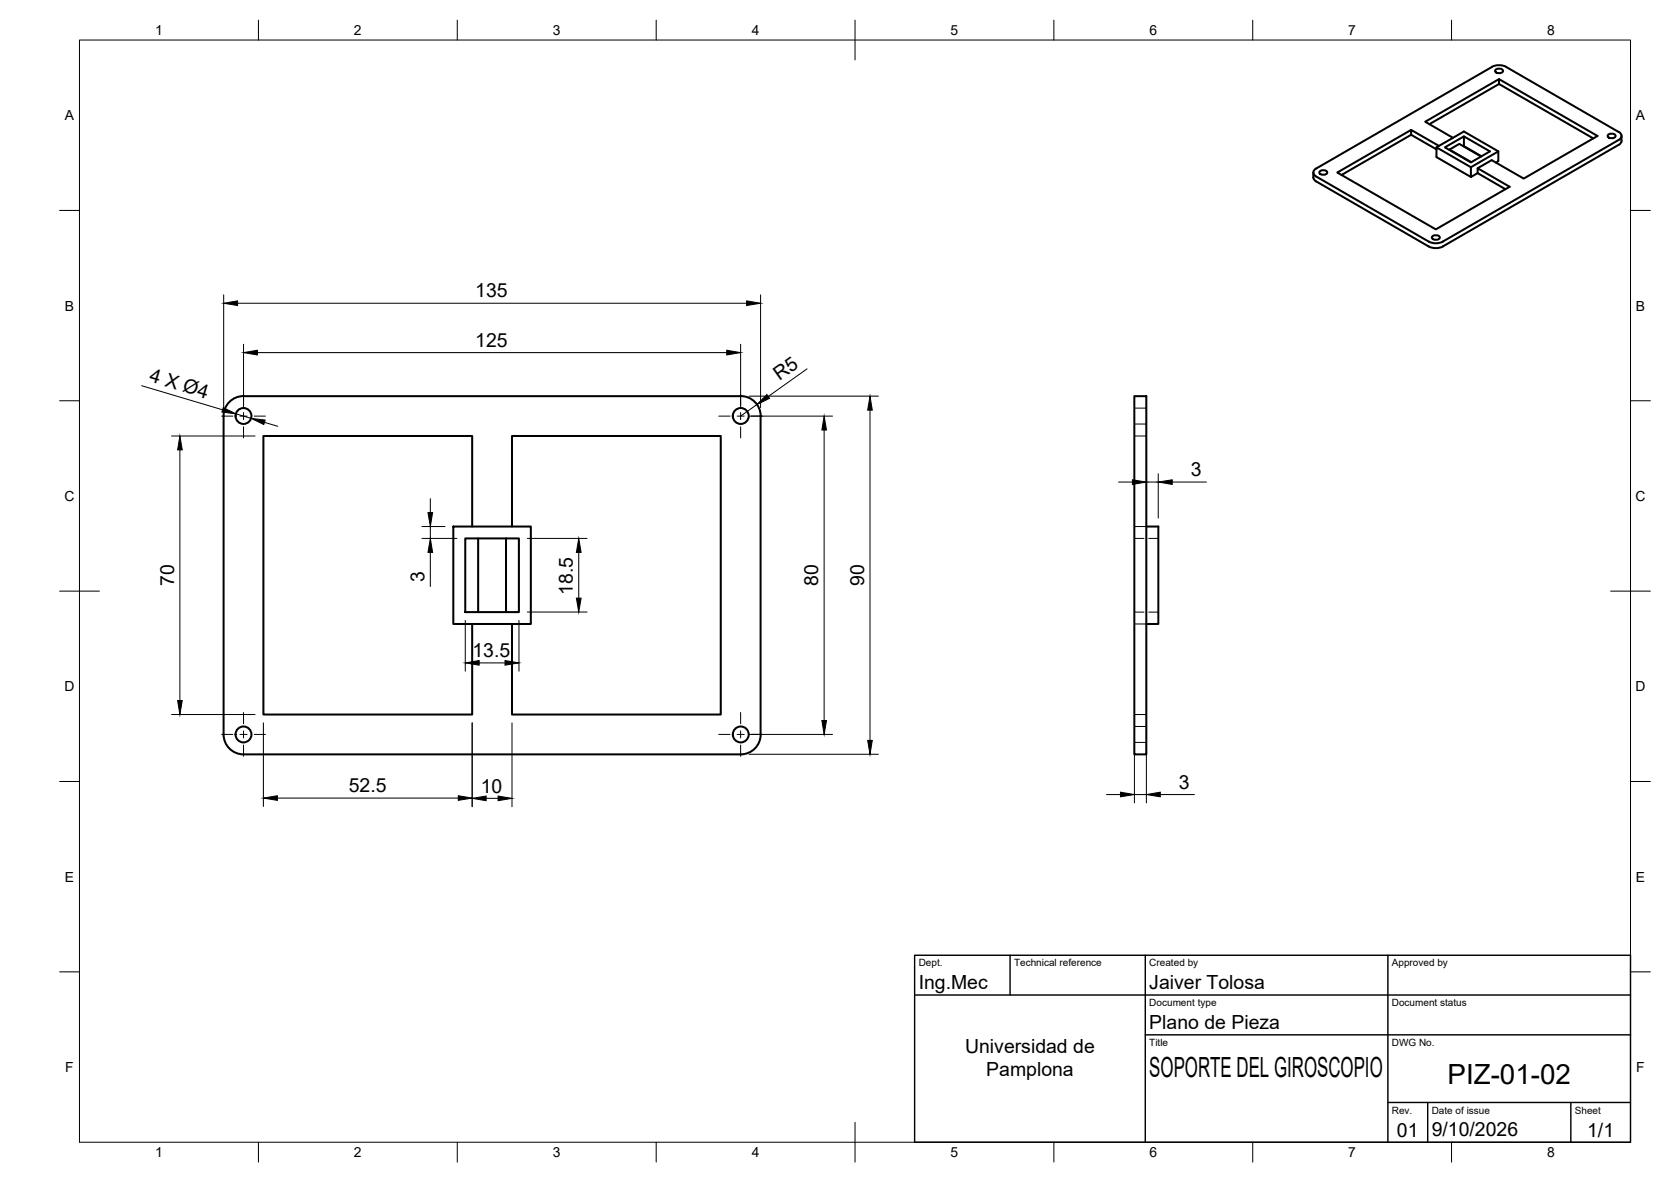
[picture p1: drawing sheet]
<svg xmlns="http://www.w3.org/2000/svg" width="420mm" height="297mm" viewBox="0 0 420 297" stroke-linecap="round" stroke-linejoin="round" font-family="sans-serif">
<!-- layer: Visible -->
<g fill="none" stroke="#000" stroke-width=".51">
<path d="M376 17.6l.9-.4a.73 .73 0 0 1 1 .8l-1 .4a.73 .73 0 0 1-.9-.8zM376.9 19.9l-18.5 10.7 6.9 4M354.8 32.6l-18.5 10.8 24.7 14.2 18.6-10.7-8.1-4.6v1.2M354.8 33.9l6.4 3.6M359.4 31.2l17.5-10.1v-1.2l24.8 14.3-18.6 10.7-8-4.7-3.6 2.1M361.2 37l6.9-4 8.6 5v2.5l-.6 .4M361.8 36.7l-7-4.1v1.3l-17.5 10.1M364.5 37.7l5.4 3.1M364.5 37.6l2.4-1.4 5.5 3.1M368.1 34.3l-4.8 2.7 6.5 3.8 4.8-2.8-6.5-3.7-.1 2.5M368.1 36.7l4.4 2.6M376.7 38l-6.9 4v2.5l1.7-1"/>
<path d="M376.9 21.1l23.7 13.7M404.3 33.9l.9-.3a.73 .73 0 0 1 1 .8l-1 .3a.73 .73 0 0 1-.9-.8zM407 33.2l-28.3-16.4a3.9 3.9 0 0 0-3.5 0l-44.2 25.5M407 36.4l-44.2 25.5M407 35.2l-44.2 25.5M407 33.1a1.08 1.08 0 0 1 .7 1.1 1.08 1.08 0 0 1-.7 1M407.7 34.2v1.5l-.7 .7M330.2 43.4l.1 1.5 .7 .7 28.3 16.3a3.9 3.9 0 0 0 3.5 0M331 42.3a1.08 1.08 0 0 0-.8 1 1.08 1.08 0 0 0 .8 1.1l28.3 16.3a3.9 3.9 0 0 0 3.5 0M331.8 43.1l.9-.3a.73 .73 0 0 1 1 .8l-1 .3a.73 .73 0 0 1-.9-.8zM360.1 59.5l.9-.4a.73 .73 0 0 1 1 .8l-1 .4a.73 .73 0 0 1-.9-.8zM369.8 42l-8.6-5v2.5l8.6 5"/>
<path d="M371.5 43.5l7 4M61.2 99.6h125M61.2 99.5a5 5 0 0 0-5 5v80.1a5 5 0 0 0 5 5h125.1a5 5 0 0 0 5-5M186.3 99.5a5 5 0 0 1 5 5M285.2 99.6h3v90h-3zM191.2 104.5v80.1M114 132.3h19.5v24.5h-19.5zM117 135.3h13.5v18.5h-13.5zM118.7 132.3v-22.7h-52.5v70h52.5v-22.8M120.2 135.3v18.5M127.2 135.3v18.5M128.7 132.3v-22.7h52.5v70h-52.5v-22.8"/>
<path d="M288.2 132.3h3.1v24.5h-3.1"/>
<circle cx="61.2" cy="104.5" r="2"/>
<circle cx="186.3" cy="104.5" r="2"/>
<circle cx="61.2" cy="184.6" r="2"/>
<circle cx="186.3" cy="184.6" r="2"/>
</g>
<!-- layer: Hidden -->
<path d="M285.2 109.6h3M285.2 102.6h3M285.2 106.6h3M285.2 135.3h2.4M285.2 132.3h3M288.8 135.3h2.5M285.2 153.8h2.4M285.2 156.8h3M288.8 153.8h2.5M285.2 179.6h3M285.2 182.6h3M285.2 186.6h3" fill="none" stroke="#000" stroke-width=".25"/>
<!-- layer: BORDER -->
<g fill="none" stroke="#000" stroke-width=".25">
<path d="M20 10.1h390v276.9h-390zM65 5.1v5M115 5.1v5M165 5.1v5M215 5.1v10M265 5.1v5M315 5.1v5M365 5.1v5M15 52.9h5M410 52.9h5M15 100.7h5M410 100.7h5"/>
<path d="M15 148.6h10M405 148.6h10M15 196.4h5M410 196.4h5M15 244.2h5M410 244.2h5M65 287v5M115 287v5M165 287v5M215 282.1v9.9M265 287v5M315 287v5"/>
<path d="M365 287v5"/>
</g>
<!-- layer: TITLEBLOCK -->
<path d="M230 240.1h180v46.9h-180zM230 250h180M254 240.1v9.9M288 240.1v46.9M349 240.1v46.9M288 260.1h122M349 277.1h61M359 277.1v9.9M395 277.1v9.9" fill="none" stroke="#000" stroke-width=".36"/>
<!-- layer: Smart Centers -->
<g fill="none" stroke="#000" stroke-width=".25">
<path d="M61.2 99.1v2.8M186.2 99.1v2.8M55.7 104.6h2.8M60.3 104.6h1.8M61.2 103.7v1.8M61.2 107.2v2.9M63.9 104.6h2.8M180.7 104.6h2.9M185.3 104.6h1.8M186.2 103.7v1.8M186.2 107.2v2.9M188.9 104.6h2.8"/>
<path d="M61.2 179.1v2.8M186.2 179.1v2.8M55.7 184.6h2.8M60.3 184.6h1.8M61.2 183.7v1.7M61.2 187.2v2.9M63.9 184.6h2.8M180.7 184.6h2.9M185.3 184.6h1.8M186.2 183.7v1.7M186.2 187.2v2.9M188.9 184.6h2.8"/>
</g>
<!-- layer: FD_Dimensions -->
<g fill="none" stroke="#000" stroke-width=".25">
<path d="M56.2 74.1v28.4M59.7 76.2h128M191.2 74.1v28.4M35.6 96.9l20.4 6.1M61.2 86.5v16M64.7 88.6h118M186.2 86.5v16M188.3 99.6h32.6M202.9 92.7l-9.7 6.9M43.1 109.6h21M45.2 113.1v63M59.3 104l3.9 1.1"/>
<path d="M66.5 106.1l3.3 1M188.3 104.6h21M190.3 101.7l-4.1 2.9M207.2 108.1v73M218.8 103.1v83M291.2 119v11.2M106.1 135.3h8.8M106.1 132.3h5.8M108.2 125.3v3.5M108.2 132.3v3M108.2 138.8v8.6M132.6 135.3h15"/>
<path d="M145.5 138.8v11.5M281.2 121.1h3.5M288.2 121.1h3M294.7 121.1h8.6M117 155.9v12.8M130.5 155.9v12.8M132.6 153.8h15M43.1 179.6h21M120.5 166.6h6.5M66.2 181.7v21M118.7 181.7v21M128.7 181.7v21"/>
<path d="M188.3 189.6h32.6M188.3 184.6h21M278.2 199.7h3.5M285.2 186.7v15.1M285.2 199.7h3M288.2 186.7v15.1M291.7 199.7h8.6M69.7 200.6h45.5M122.2 200.6h3"/>
</g>
<g fill="#000" stroke="#000" stroke-width=".25">
<path d="M56.2 76.2l3.5-.6v1.2zM187.7 75.6l3.5 .6-3.5 .6zM61.2 88.6l3.5-.6v1.2zM182.7 88l3.5 .6-3.5 .6zM192.8 99.2l.7 .9-3.2 1.6zM45.2 109.6l.6 3.5h-1.1zM56.1 102.4l3.2 1.6-3.5-.4zM63.2 105.1l3.5 .5-.4 1.1zM207.2 104.6l.6 3.5h-1.1zM218.8 99.6l.5 3.5h-1.1zM107.6 128.8h1.2l-.6 3.5zM108.2 135.3l.6 3.5h-1.2z"/>
<path d="M145.5 135.3l.6 3.5h-1.2zM284.7 120.6l3.5 .5-3.5 .6zM291.2 121.1l3.5-.5v1.1zM144.9 150.3h1.2l-.6 3.5zM44.7 176.1h1.1l-.6 3.5zM117 166.6l3.5-.6v1.2zM127 166l3.5 .6-3.5 .6zM66.2 200.6l3.5-.6v1.1zM115.2 200l3.5 .6-3.5 .5zM206.7 181.1h1.1l-.6 3.5zM218.2 186.1h1.1l-.5 3.5zM281.7 199.1l3.5 .6-3.5 .5z"/>
<path d="M288.2 199.7l3.5-.6v1.1zM118.7 200.6l3.5-.5v1.1zM125.2 200.1l3.5 .5-3.5 .6z"/>
</g>
<g font-size="7">
<text x="289" y="270.6">SOPORTE DEL GIROSCOPIO</text>
<text x="364" y="272.3">PIZ-01-02</text>
</g>
<g font-size="4.9">
<text x="119.5" y="74.7">135</text>
<text x="119.5" y="87.2">125</text>
<text x="37.4" y="95.8" transform="rotate(17 37.4 95.8)">4 X Ø4</text>
<text x="196" y="95.8" transform="rotate(-36 196 95.8)">R5</text>
<text x="299.4" y="119.7">3</text>
<text x="43.8" y="147.3" transform="rotate(-90 43.8 147.3)">70</text>
<text x="106.7" y="146.2" transform="rotate(-90 106.7 146.2)">3</text>
<text x="144.1" y="149.5" transform="rotate(-90 144.1 149.5)">18.5</text>
<text x="205.8" y="147.3" transform="rotate(-90 205.8 147.3)">80</text>
<text x="217.3" y="147.3" transform="rotate(-90 217.3 147.3)">90</text>
<text x="118.8" y="165.1">13.5</text>
<text x="87.7" y="199.1">52.5</text>
<text x="120.9" y="199.2">10</text>
<text x="296.4" y="198.2">3</text>
<text x="231" y="248.5">Ing.Mec</text>
<text x="289" y="248.5">Jaiver Tolosa</text>
<text x="289" y="258.6">Plano de Pieza</text>
<text x="242.7" y="264.6">Universidad de</text>
<text x="248" y="270.4">Pamplona</text>
<text x="351.3" y="285.7">01</text>
<text x="360" y="285.5">9/10/2026</text>
<text x="399.1" y="285.7">1/1</text>
</g>
<g font-size="3.5">
<text x="39" y="8.8">1</text>
<text x="89" y="8.8">2</text>
<text x="139" y="8.8">3</text>
<text x="189" y="8.8">4</text>
<text x="239" y="8.8">5</text>
<text x="289" y="8.8">6</text>
<text x="339" y="8.8">7</text>
<text x="389" y="8.8">8</text>
<text x="16.3" y="30.2">A</text>
<text x="411.3" y="30.2">A</text>
<text x="16.3" y="78">B</text>
<text x="411.3" y="78">B</text>
<text x="16.2" y="125.9">C</text>
<text x="411.2" y="125.9">C</text>
<text x="16.2" y="173.7">D</text>
<text x="411.2" y="173.7">D</text>
<text x="16.3" y="221.6">E</text>
<text x="411.3" y="221.6">E</text>
<text x="16.4" y="269.4">F</text>
<text x="411.4" y="269.4">F</text>
<text x="39" y="290.8">1</text>
<text x="89" y="290.8">2</text>
<text x="139" y="290.8">3</text>
<text x="189" y="290.8">4</text>
<text x="239" y="290.8">5</text>
<text x="289" y="290.8">6</text>
<text x="339" y="290.8">7</text>
<text x="389" y="290.8">8</text>
</g>
<g font-size="2.5">
<text x="231" y="242.9">Dept.</text>
<text x="255" y="242.9">Technical reference</text>
<text x="289" y="242.9">Created by</text>
<text x="350" y="242.9">Approved by</text>
<text x="289" y="252.8">Document type</text>
<text x="350" y="252.8">Document status</text>
<text x="289" y="262.9">Title</text>
<text x="350" y="262.9">DWG No.</text>
<text x="350" y="279.9">Rev.</text>
<text x="360" y="279.9">Date of issue</text>
<text x="396" y="279.9">Sheet</text>
</g>
</svg>
